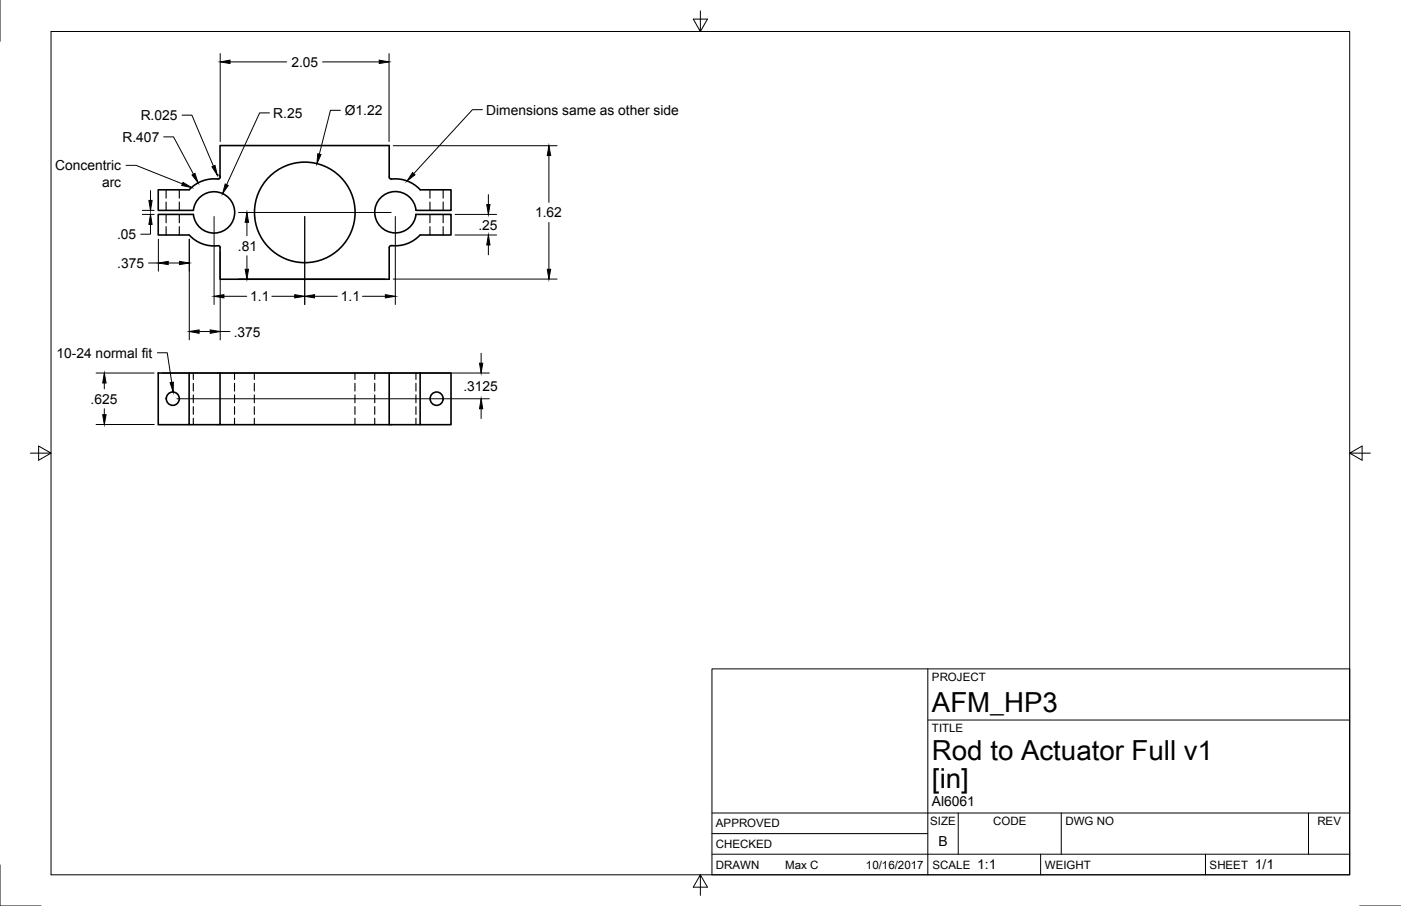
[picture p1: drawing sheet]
<svg xmlns="http://www.w3.org/2000/svg" width="432mm" height="279mm" viewBox="0 0 432 279" stroke-linecap="round" stroke-linejoin="round" font-family="sans-serif">
<!-- layer: Visible -->
<g fill="none" stroke="#000" stroke-width=".5">
<path d="M58.3 58.5h-9.5v6.4h10.8M67.2 55.2a10.3 10.3 0 0 0-8.9 3.3M67.8 54.6v-9.7h52.2v9.7M67.9 54.6l-.2 .5-.5 .1M120 54.6l.2 .5 .5 .1M120.7 55.2a10.3 10.3 0 0 1 8.8 3.3M129.5 58.5h9.5v6.4h-10.8M59.6 66.1h-10.8v6.4h9.5a10.7 10.7 0 0 0 9.2 3.3l.4 .6M59.6 64.9a6.4 6.4 0 0 1 9.7-4.8 6.4 6.4 0 0 1 0 10.8 6.4 6.4 0 0 1-9.7-4.8M128.2 64.8a6.4 6.4 0 0 0-9.6-4.9 6.4 6.4 0 0 0-.2 10.8 6.4 6.4 0 0 0 9.8-4.6h10.8v6.4h-9.5M129.5 72.4a11 11 0 0 1-9.2 3.4l-.3 .6v9.7h-52.2v-9.7M48.8 115h9.5v16h-9.5z"/>
<path d="M58.3 115h9.5v16h52.2M67.8 115h52.2M129.5 115h-9.5v16M129.5 115h9.5v16h-9.5zM58.3 131h9.5M120 131h9.5"/>
<circle cx="93.9" cy="65.5" r="15.5"/>
<circle cx="53.3" cy="123" r="2.03"/>
<circle cx="134.5" cy="123" r="2.03"/>
</g>
<!-- layer: Hidden -->
<g fill="none" stroke="#000" stroke-width=".35">
<path d="M51.2 58.5v2.6M55.3 58.5v2.6M132.5 58.5v2.6M136.6 58.5v2.6M51.2 62.3v2.6M51.2 66.1v2.6M51.2 69.9v2.6M55.3 62.3v2.6M55.3 66.1v2.6M55.3 69.9v2.6M132.5 62.3v2.6M132.5 66.1v2.6"/>
<path d="M132.5 69.9v2.6M136.6 62.3v2.6M136.6 66.1v2.6M136.6 69.9v2.6M59.6 115v2M59.6 118.2v2.4M72.3 115v2M72.3 118.2v2.4M78.4 115v2M78.4 118.2v2.4M109.4 115v2M109.4 118.2v2.4"/>
<path d="M115.5 115v2M115.5 118.2v2.4M128.2 115v2M128.2 118.2v2.4M59.6 121.8v2.4M59.6 125.4v2.4M59.6 129v2M72.3 121.8v2.4M72.3 125.4v2.4M72.3 129v2M78.4 121.8v2.4M78.4 125.4v2.4"/>
<path d="M78.4 129v2M109.4 121.8v2.4M109.4 125.4v2.4M109.4 129v2M115.5 121.8v2.4M115.5 125.4v2.4M115.5 129v2M128.2 121.8v2.4M128.2 125.4v2.4M128.2 129v2"/>
</g>
<!-- layer: Border -->
<path d="M0 .1v12.6M15.7 9.7h400.3v260.1h-400.3zM215.9 3.4v6.3l-2.2-3.8h4.3l-2.1 3.8M9.4 139.7h6.3l-3.8-2.1v4.3l3.8-2.2M416 139.7l3.8 2.2v-4.3l-3.8 2.1h6.3M0 266.7v12.7h12.7M215.9 269.8l2.1 3.8h-4.3l2.2-3.8v6.3M419.1 279.4h12.6" fill="none" stroke="#000" stroke-width=".31"/>
<!-- layer: Titleblock -->
<path d="M219.4 206.3h196.6v63.5h-196.6zM286 206.3v63.5M286 222h130M219.4 257.1h66.6M219.4 250.7h196.6M295.3 250.7v12.7M327.1 250.7v12.7M403.3 250.7v12.7M219.4 263.4h196.6M320.7 263.4v6.4M371.5 263.4v6.4" fill="none" stroke="#000" stroke-width=".31"/>
<!-- layer: Dimensions -->
<g fill="none" stroke="#000" stroke-width=".31">
<path d="M67.9 16.5v27.1M70.9 19.1h17.5M99.4 19.1h17.5M119.9 16.5v27.1M56.1 35.5h3l6.7 15.7M83 34.8h-3l-10.1 22.1M104.9 34h-3l-3.5 13.5M46.4 58.8v3M50.5 42.2h3l6.1 11.5M67 54l.6 .1 .3 .5M121.2 44.9h50.5M169.2 48v14.4"/>
<path d="M43.9 64.9h3.6M43.9 66.1h3.6M46.4 69.2v3h-3M48.8 73.8v9.8M58.3 73.8v31M66 66.8v27.1M67.9 77.7v27.1M73.5 65.5h47.1M76.1 68.6v4.1M76.1 78.9v4.1M93.9 66.8v27.1M121.8 66.8v27.1"/>
<path d="M140.3 66.1h12.8M140.3 72.5h12.8M150.5 60v3.1M150.5 75.5v3.1M169.2 68.6v14.4M45.8 81.1h3M51.8 81.1h3.5M69 91.4h7.1M73.5 86.1h45.2M83.8 91.4h7M96.9 91.4h7.1M111.7 91.4h7.1"/>
<path d="M121.2 86.1h50.5M29.6 115h17.9M32.1 118.1v1.8M50.1 115h100.7M61.4 102.2h3.4M67.9 102.2h3M148.3 108.9v3.1M29.6 130.9h17.9M32.1 126.1v1.8M54.5 123h96.3M148.3 126.1v3"/>
</g>
<g fill="#000" stroke="#000" stroke-width=".31">
<path d="M67.9 19.1l3-.6v1.1zM116.9 18.5l3 .6-3 .5zM59.2 54l.9-.5 1 2.9zM65.3 51.4l1-.4 .7 3zM69.4 56.7l.9 .5-1.7 2.5zM97.9 47.4l1 .3-1.2 2.8zM169.2 44.9l.5 3.1h-1zM45.9 61.8h1l-.5 3.1zM46.4 66.1l.5 3.1h-1zM76.1 65.5l.5 3.1h-1zM150.5 72.5l.5 3h-1zM150 63.1h1l-.5 3z"/>
<path d="M48.8 81.1l3-.5v1zM55.3 80.6l3 .5-3 .5zM66 91.4l3-.5v1zM75.6 83h1l-.5 3.1zM90.8 90.9l3.1 .5-3.1 .5zM93.9 91.4l3-.5v1zM118.8 90.9l3 .5-3 .5zM168.7 83h1l-.5 3.1zM32.1 115l.6 3.1h-1zM58.3 102.2l3.1-.5v1.1zM64.8 101.7l3.1 .5-3.1 .6zM147.8 112h1l-.5 3z"/>
<path d="M31.7 127.9h1l-.6 3zM148.3 123l.5 3.1h-1z"/>
</g>
<!-- layer: Annotations -->
<path d="M56.4 56.2l2.6 1.6-3-.6zM127.2 53.2l.7 .7-2.4 1.9zM52.4 118l1-.1v3z" fill="#000" stroke="#000" stroke-width=".31"/>
<path d="M148.7 33.8h-3.1l-18.1 19.8M38.8 51h3.1l14.3 5.7M48.5 108.8h3l1.4 9.2" fill="none" stroke="#000" stroke-width=".31"/>
<g font-size="8.5">
<text x="287.2" y="219.5">AFM_HP3</text>
<text x="287.2" y="234.5">Rod to Actuator Full v1</text>
<text x="287.2" y="243.1">[in]</text>
</g>
<g font-size="4.3">
<text x="89.8" y="20.6">2.05</text>
<text x="106.3" y="35.5">Ø1.22</text>
<text x="149.9" y="35.3">Dimensions same as other side</text>
<text x="43.4" y="37">R.025</text>
<text x="84.2" y="36.3">R.25</text>
<text x="37.8" y="43.7">R.407</text>
<text x="17" y="52.5">Concentric</text>
<text x="31.5" y="57.6">arc</text>
<text x="147.4" y="70.8">.25</text>
<text x="164.9" y="67">1.62</text>
<text x="36.1" y="73.7">.05</text>
<text x="73.3" y="77.3">.81</text>
<text x="36.1" y="82.6">.375</text>
<text x="77.1" y="92.9">1.1</text>
<text x="105.1" y="92.9">1.1</text>
<text x="72" y="103.8">.375</text>
<text x="17.4" y="110.3">10-24 normal fit</text>
<text x="27.9" y="124.5">.625</text>
<text x="142.8" y="120.5">.3125</text>
<text x="287.2" y="248.7">Al6061</text>
<text x="289.2" y="261">B</text>
<text x="301.2" y="268.1">1:1</text>
<text x="386.8" y="268.1">1/1</text>
</g>
<g font-size="3.5">
<text x="287.2" y="210.1">PROJECT</text>
<text x="287.2" y="225.8">TITLE</text>
<text x="220.7" y="255.2">APPROVED</text>
<text x="286.7" y="254.5">SIZE</text>
<text x="306.1" y="254.5">CODE</text>
<text x="328.4" y="254.5">DWG NO</text>
<text x="406" y="254.5">REV</text>
<text x="220.7" y="261.5">CHECKED</text>
<text x="220.7" y="267.9">DRAWN</text>
<text x="242" y="267.9">Max C</text>
<text x="266.9" y="267.9">10/16/2017</text>
<text x="287.4" y="267.9">SCALE</text>
<text x="322" y="267.9">WEIGHT</text>
<text x="372.8" y="267.9">SHEET</text>
</g>
</svg>
